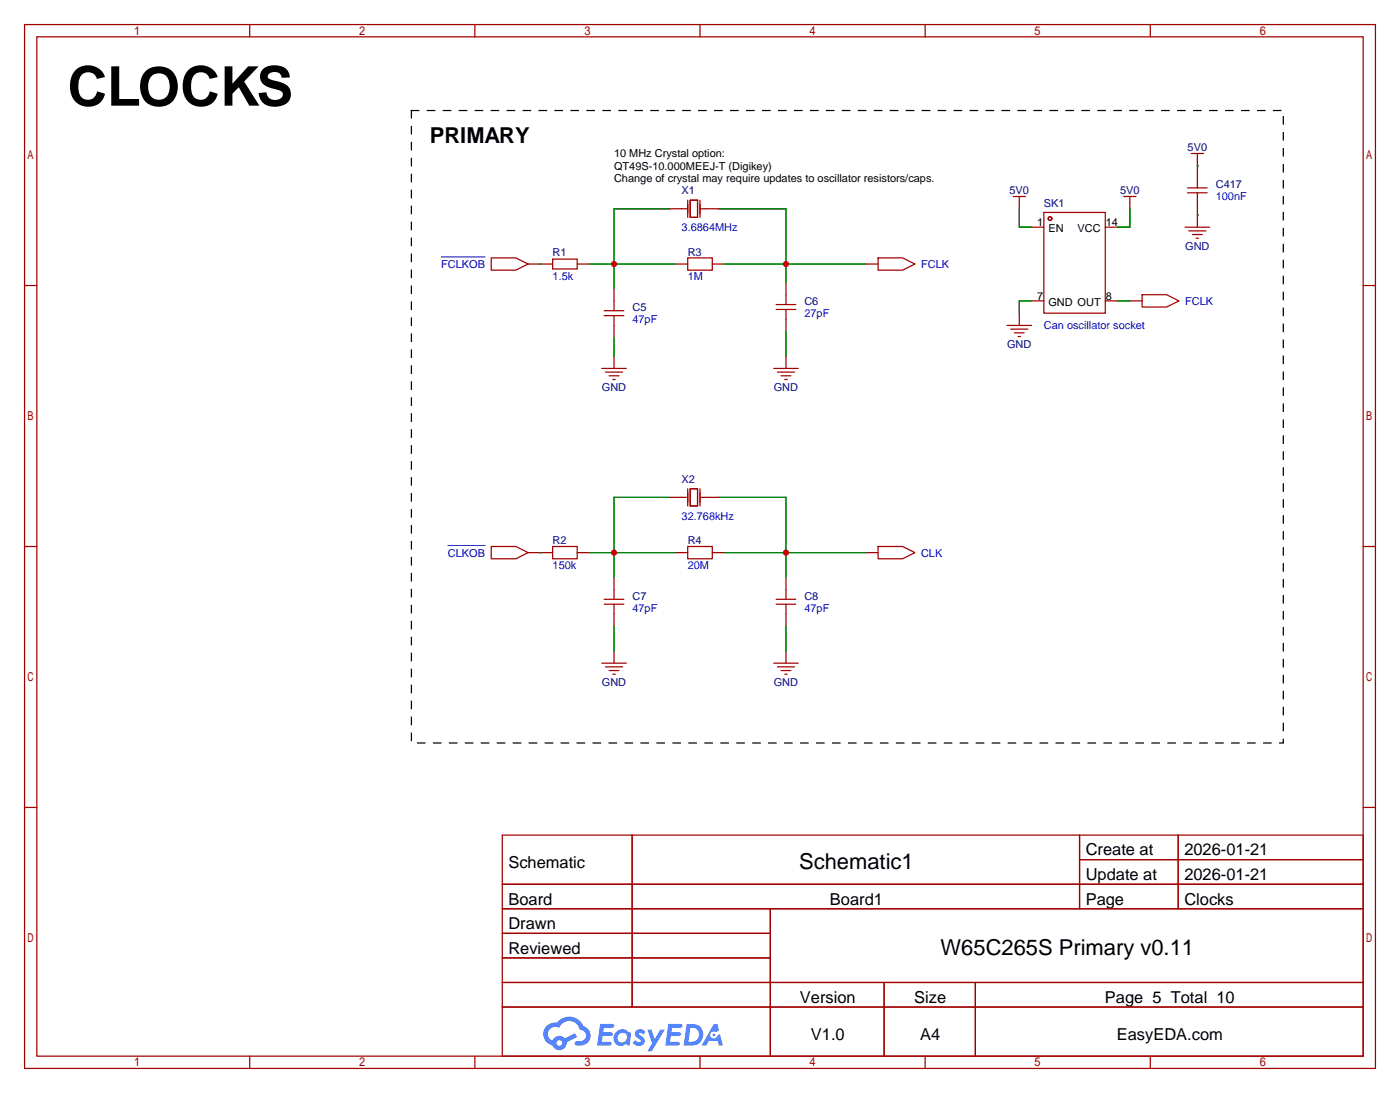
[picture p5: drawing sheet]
<svg xmlns="http://www.w3.org/2000/svg" width="290mm" height="226mm" viewBox="0 0 290 226" stroke-linecap="round" stroke-linejoin="round" font-family="sans-serif">
<g fill="none" stroke="#a10000" stroke-width=".25">
<path d="M5.1 5.1h279.4v215.9h-279.4zM7.6 7.6h274.3v210.8h-274.3zM51.6 5.1v2.5M98.2 5.1v2.5M144.8 5.1v2.5M191.3 5.1v2.5M237.9 5.1v2.5M5.1 59.1h2.5M281.9 59.1h2.6M5.1 113h2.5M281.9 113h2.6M5.1 167h2.5"/>
<path d="M103.9 172.7h178v45.7h-178zM130.7 172.7v35.6M223.3 172.7v15.3M223.3 177.8h58.6M243.7 172.7v15.3M281.9 167h2.6M103.9 182.9h178M103.9 188h178M103.9 193h55.4M103.9 198.1h55.4M159.3 188v30.4M51.6 218.4v2.6"/>
<path d="M98.2 218.4v2.6M103.9 203.2h178M103.9 208.3h178M144.8 218.4v2.6M182.9 203.2v15.2M191.3 218.4v2.6M201.7 203.2v15.2M237.9 218.4v2.6"/>
</g>
<g fill="#5487ff">
<path d="M131.6 213.1a1.3 1.3 0 0 1 1.9 .3l-.4 .6a.54 .54 0 0 0-1-.2l.2 .2a1.34 1.34 0 0 1 .9 1.8 1.47 1.47 0 0 1-2.3-.1l.5-.6a.64 .64 0 0 0 .5 .5 .64 .64 0 0 0 .6-.3l-.1-.2a1.35 1.35 0 0 1-1-1.8z"/>
<path d="M133.9 212.9h.8l.7 2 1.2-2h.9l-2.7 4.6h-.9l1-1.7z"/>
<path d="M124.1 211.8h1.7a1.31 1.31 0 0 1 1.2 .2 .4 .4 0 0 1-.4 .6h-1.7l-.1 .9h1.6a.4 .4 0 0 1 .3 .4 .4 .4 0 0 1-.4 .4h-1.7l-.1 1.2h1.3a.46 .46 0 0 1 .6 .1 .46 .46 0 0 1 .1 .5l-.4 .2h-2.6z"/>
<path d="M138.2 211.8h1.7a1.32 1.32 0 0 1 1.2 .2 .39 .39 0 0 1-.3 .6h-1.8l-.1 .9h1.6a.4 .4 0 0 1 .4 .4 .4 .4 0 0 1-.5 .4h-1.6l-.2 1.2h1.4a.46 .46 0 0 1 .5 .1 .46 .46 0 0 1 .1 .5l-.4 .2h-2.6z"/>
<path d="M147.6 211.8h.8l.3 1.3-.6 .4a.75 .75 0 0 0-1.1 .3 .75 .75 0 0 0 .4 1 .75 .75 0 0 0 1-.7l.5-.2 .6 2.3h-.8l-.3-.9h-1.8l-.5 .9h-1z"/>
<path d="M142 211.8l-.6 4.5h1.4a2.27 2.27 0 0 0 2.7-2.3 2.27 2.27 0 0 0-2.7-2.2zM142.8 212.6a1.5 1.5 0 0 1 1.8 1.5 1.5 1.5 0 0 1-1.9 1.4h-.3z"/>
<path d="M127.4 213.4a1.6 1.6 0 0 0-.3 2.3 1.6 1.6 0 0 0 2.3 .2l.8 .4 .3-2.5-.1-.3h-.5a1.58 1.58 0 0 0-2.5-.1zM128 213.9a.98 .98 0 0 1 1.6 .4 .98 .98 0 0 1-1 1.3 .94 .94 0 0 1-.9-.6 .94 .94 0 0 1 .3-1.1z"/>
<path d="M113.1 212.2a2.37 2.37 0 0 0 1.1 4 1.54 1.54 0 0 0 1.8 1 1.54 1.54 0 0 0 1.2-1.6l2.2-1.1-.5-.8-2.1 1a1.57 1.57 0 0 0-2.6 .5 1.5 1.5 0 0 1-.7-2.1 1.5 1.5 0 0 1 2.2-.5 2.23 2.23 0 0 1 2.3-1.4 2.23 2.23 0 0 1 1.9 1.8 1.16 1.16 0 0 1 1.3 1.1 1.16 1.16 0 0 1-1.1 1.2h-.7a.47 .47 0 0 0-.6 .4 .47 .47 0 0 0 .5 .6 2.17 2.17 0 0 0 2.5-1 2.17 2.17 0 0 0-.4-2.7l-.7-.4a3.2 3.2 0 0 0-5.5-.7l-1.1 .1zM115.1 215.7a.6 .6 0 0 1 1.2 0 .6 .6 0 0 1-1.2 0z"/>
<circle cx="147.6" cy="214" r=".28"/>
</g>
<g fill="none" stroke="#a10000" stroke-width=".25">
<path d="M245.6 39.9h4.1M245.6 38.9h4.1M246.4 31.8h2.5M247.6 31.8v7.1M247.6 39.9v7.1M101.6 53.3h5.1l2.5 1.3-2.5 1.3h-5.1zM109.2 54.6h5.1M114.3 53.6h5.1v2h-5.1zM119.4 54.6h2.5M127 59.7v4.6M138.4 43.2h3.8M139.7 54.6h2.5"/>
<path d="M142.2 53.3h5.1v2.6h-5.1zM142.2 41.4v3.6M142.7 41.4h1.6v3.6h-1.6zM144.8 41.4v3.6M144.8 43.2h3.8M147.3 54.6h2.6M162.6 58.4v4.6M179.1 54.6h2.5M181.6 53.3h5.1l2.5 1.3-2.5 1.3h-5.1zM209.5 40.6h2.6M210.8 40.6v2.6M213.4 47h2.5"/>
<path d="M215.9 43.9h12.7v20.9h-12.7zM228.6 47h2.5M232.4 40.6h2.5M233.7 40.6v2.6M245.1 47h5.1M245.9 47.8h3.5M246.6 48.5h2.1M247.4 49.3h.5M124.5 76.2h5M125 65.3h4M125 64.3h4M125.2 77h3.6"/>
<path d="M126 77.7h2M126.7 78.5h.6M127 65.3v4.5M127 73.7v2.5M160 76.2h5.1M160.5 64h4.1M160.5 63h4.1M160.8 77h3.5M161.5 77.7h2.1M162.3 78.5h.5M162.6 64v4.6M162.6 73.7v2.5"/>
<path d="M208.3 67.3h5.1M209 68.1h3.6M209.8 68.8h2M210.6 69.6h.5M210.8 64.8v2.5M213.4 62.2h2.5M228.6 62.2h2.5M233.7 62.2h2.5M236.2 61h5.1l2.5 1.2-2.5 1.3h-5.1zM101.6 113h5.1l2.5 1.3-2.5 1.3h-5.1zM109.2 114.3h5.1M114.3 113h5.1v2.6h-5.1z"/>
<path d="M119.4 114.3h2.5M127 119.4v4.6M138.4 102.9h3.6M139.7 114.3h2.5M142.2 113h5.1v2.6h-5.1zM142.2 101.1v3.5M142.7 101.1h1.6v3.5h-1.6zM144.8 101.1v3.5M145 102.9h3.6M147.3 114.3h2.6M162.6 119.4v4.6M179.1 114.3h2.5"/>
<path d="M181.6 113h5.1l2.5 1.3-2.5 1.3h-5.1zM124.5 137.2h5M125 125h4M125 124h4M125.2 137.9h3.6M126 138.7h2M126.7 139.4h.6M127 125v4.5M127 134.6v2.6M160 137.2h5.1M160.5 125h4.1M160.5 124h4.1"/>
<path d="M160.8 137.9h3.5M161.5 138.7h2.1M162.3 139.4h.5M162.6 125v4.5M162.6 134.6v2.6"/>
<circle cx="217.2" cy="45.2" r=".38"/>
</g>
<path d="M91.3 53.1h9M92.6 112.8h7.7" fill="none" stroke="#00f" stroke-width=".21"/>
<g fill="none" stroke="#008700" stroke-width=".25">
<path d="M247.6 34.3h.1M111.8 54.6h.1M121.9 54.6h17.8M138.4 43.2h-11.4v16.5M148.6 43.2h14v15.2M149.9 54.6h29.2M210.8 43.2v3.8h2.6M233.7 43.2v3.8h-2.6M247.6 44.4h.1M127 69.8v3.9M162.6 68.6v5.1M213.4 62.2h-2.6v2.6"/>
<path d="M231.1 62.2h2.6M111.8 114.3h.1M121.9 114.3h17.8M138.4 102.9h-11.4v16.5M148.6 102.9h14v16.5M149.9 114.3h29.2M127 129.5v5.1M162.6 129.5v5.1"/>
</g>
<path d="M85.1 22.9h180.3v130.8h-180.3z" fill="none" stroke="#000" stroke-width=".25" stroke-dasharray="1.5 1.8"/>
<g fill="#c00">
<circle cx="127" cy="54.6" r=".63"/>
<circle cx="162.6" cy="54.6" r=".63"/>
<circle cx="127" cy="114.3" r=".63"/>
<circle cx="162.6" cy="114.3" r=".63"/>
</g>
<text font-size="11.3" x="14" y="21.9">CLOCKS</text>
<g font-size="4.5">
<text x="88.9" y="29.6">PRIMARY</text>
<text x="165.3" y="179.8">Schematic1</text>
<text x="194.5" y="197.6">W65C265S Primary v0.11</text>
</g>
<g font-size="3.4">
<text x="105.2" y="179.5">Schematic</text>
<text x="224.6" y="176.9">Create at</text>
<text x="245" y="176.9">2026-01-21</text>
<text x="224.6" y="182">Update at</text>
<text x="245" y="182">2026-01-21</text>
<text x="105.2" y="187.1">Board</text>
<text x="171.7" y="187.1">Board1</text>
<text x="224.6" y="187.1">Page</text>
<text x="245" y="187.1">Clocks</text>
<text x="105.2" y="192.2">Drawn</text>
<text x="105.2" y="197.2">Reviewed</text>
<text x="165.5" y="207.4">Version</text>
<text x="189.1" y="207.4">Size</text>
<text x="228.5" y="207.4">Page 5 Total 10</text>
<text x="167.7" y="215">V1.0</text>
<text x="190.3" y="215">A4</text>
<text x="231" y="215">EasyEDA.com</text>
</g>
<g font-size="2.3">
<text x="127" y="32.6">10 MHz Crystal option:</text>
<text x="127" y="35.1">QT49S-10.000MEEJ-T (Digikey)</text>
<text x="127" y="37.6">Change of crystal may require updates to oscillator resistors/caps.</text>
<text x="214.5" y="46.8">1</text>
<text x="228.7" y="46.8">14</text>
<text x="216.8" y="48">EN</text>
<text x="222.9" y="48">VCC</text>
<text x="214.5" y="62">7</text>
<text x="216.8" y="63.3">GND OUT</text>
<text x="228.7" y="62">8</text>
</g>
<g font-size="2.3" fill="#000080">
<text x="245.6" y="31.3">5V0</text>
<text x="141" y="40.2">X1</text>
<text x="208.8" y="40.2">5V0</text>
<text x="231.7" y="40.2">5V0</text>
<text x="251.5" y="38.9">C417</text>
<text x="215.9" y="42.7">SK1</text>
<text x="114.3" y="52.9">R1</text>
<text x="142.2" y="52.9">R3</text>
<text x="245.1" y="51.6">GND</text>
<text x="130.8" y="64.3">C5</text>
<text x="166.4" y="63">C6</text>
<text x="208.3" y="71.9">GND</text>
<text x="124.5" y="80.8">GND</text>
<text x="160" y="80.8">GND</text>
<text x="141" y="99.9">X2</text>
<text x="114.3" y="112.6">R2</text>
<text x="142.2" y="112.6">R4</text>
<text x="130.8" y="124">C7</text>
<text x="166.4" y="124">C8</text>
<text x="124.5" y="141.8">GND</text>
<text x="160" y="141.8">GND</text>
</g>
<g font-size="2.3" fill="#00f">
<text x="251.5" y="41.5">100nF</text>
<text x="141" y="47.8">3.6864MHz</text>
<text x="91.3" y="55.4">FCLKOB</text>
<text x="114.3" y="58">1.5k</text>
<text x="142.2" y="58">1M</text>
<text x="190.5" y="55.4">FCLK</text>
<text x="166.4" y="65.6">27pF</text>
<text x="245.1" y="63">FCLK</text>
<text x="130.8" y="66.9">47pF</text>
<text x="215.9" y="68.1">Can oscillator socket</text>
<text x="141" y="107.5">32.768kHz</text>
<text x="92.6" y="115.1">CLKOB</text>
<text x="114.3" y="117.7">150k</text>
<text x="142.2" y="117.7">20M</text>
<text x="190.5" y="115.1">CLK</text>
<text x="130.8" y="126.5">47pF</text>
<text x="166.4" y="126.5">47pF</text>
</g>
</svg>
